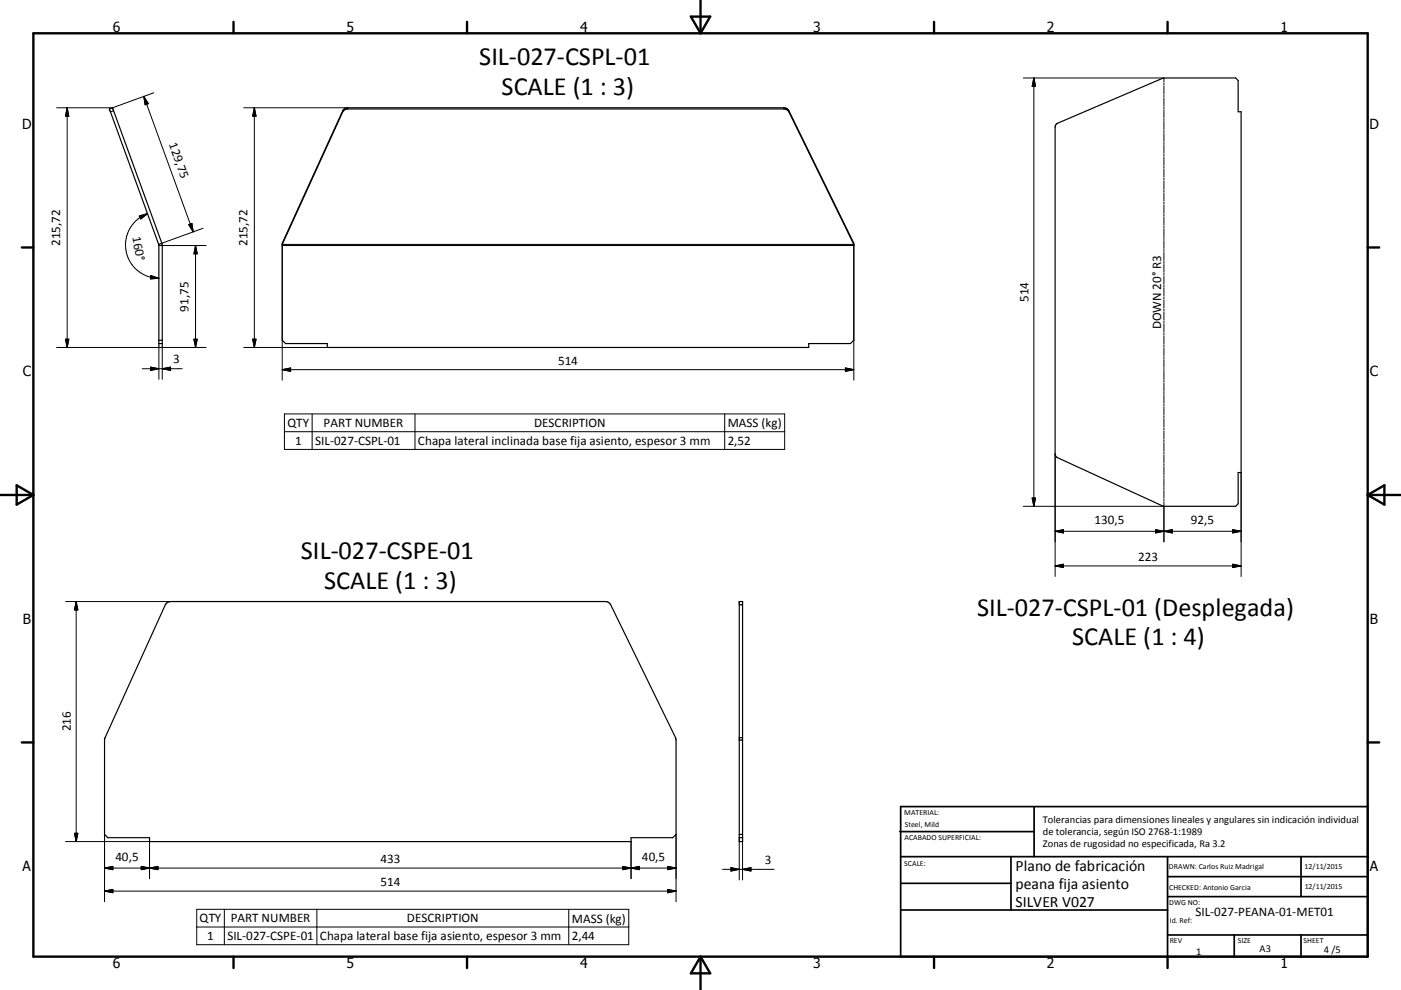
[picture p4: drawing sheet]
<svg xmlns="http://www.w3.org/2000/svg" width="420mm" height="297mm" viewBox="0 0 420 297" stroke-linecap="round" stroke-linejoin="round" font-family="sans-serif">
<path d="M103 32.8l1.3-.5 131.3 .1 .9 .9 19.5 39.7v29.1l-1 1h-12.5v1.1h-144.4v-1.1h-12.5l-1-1v-29.1zM316.7 37.2l32.1-13.8h21.7l.7 .7v9.4h.9v108.3h-.9v9.3l-.7 .8h-21.7l-31.7-14.6-.7-.7-.1-98.5zM48.5 73l-14.8-40.7-.9 .4 14.8 40.6M48.5 73l-.9 .3M48.5 73l.1 31.2h-1v-30.9M84.6 73.3l18.1-39.7 .5-.6 .8-.3 131.6 .1 .9 .8 19.5 39.7M47.6 103.1h1M47.6 102.1h1M49.9 181l1.2-.5 131.1 .1 .9 .8 19.4 39.9 .2 29-1 1h-12.5v1.2h-144.4v-1.2h-12.5l-1-1 .1-28.8zM221.6 180.5h1v72h-1zM221.6 251.3h1M221.6 250.3h1" fill="none" stroke="#000" stroke-width=".36"/>
<g fill="none" stroke="#000" stroke-width=".3">
<path d="M20.1 32.3l.5 2.6h-1zM20.1 32.3v71.9M34.1 33.3l-1 .3M43.1 28.9l14.8 40.6M43.1 28.9l1.3 2.2-.9 .3zM46.1 27.8l-12.4 4.5h-16.7M73.1 32.3h31.2v.4M76.3 32.3v71.9M76.3 32.3l.5 2.6h-1zM102.7 33.3v.3M235 32.3v.4M236.5 33.3v.3"/>
<path d="M306.8 23.4h42.2v1.2M310 23.4v128.5M310 23.4l.5 2.5h-1zM349 24.9v.6M349 25.8v2.3M349 28.5v.5M349 29.3v2.4M349 32v.6M349 32.9v2.4M349 35.6v.6M349 36.5v2.4M349 39.2v.6"/>
<path d="M349 40.1v2.3M349 42.7v.6M349 43.6v2.4M349 46.3v.6M349 47.2v2.4M349 49.9v.6M349 50.8v2.3M349 53.4v.6M349 54.3v2.4M349 57v.6M349 57.9v2.4M41.8 64.8l2.4-.7-2 1.6z"/>
<path d="M44.2 64.1a10.1 10.1 0 0 0-5.3 4.5 10 10 0 0 0 6.3 14.6l2.4 .3M47.6 73.7h14.2M56.6 67.4l.9-.4 .4 2.5zM58.6 73.7v30.5M58.6 73.7l.5 2.5h-1zM60.9 68.5l-12.4 4.5M84.6 73.3h171.4M349 60.6v.6M349 61.5v2.4M349 64.1v.6M349 65v2.4M349 67.7v.6"/>
<path d="M349 68.6v2.4M349 71.3v.6M349 72.2v2.4M349 74.9v.5M349 75.7v2.4M349 78.4v.6M349 79.3v2.4M45.2 82.7l2.4 .8-2.5 .2zM349 82v.6M349 82.9v2.4M349 85.6v.6M349 86.5v2.3"/>
<path d="M349 89.1v.6M349 90v2.4M349 92.7v.6M349 93.6v2.4M349 96.3v.6M349 97.2v2.3M349 99.9v.5M17 104.2h30.6v9.6M19.6 101.8h1l-.5 2.4zM42.6 110.6h12M45.1 110.1l2.5 .5-2.5 .5zM48.6 110.6l2.5-.5v1z"/>
<path d="M58.1 101.8h1l-.5 2.4zM61.8 104.2h-13.2v9.6M73.1 104.2h25M75.8 101.8h1l-.5 2.4zM84.6 114.1v-40.4h171.4v40.4M84.6 110.9h171.4M84.6 110.9l2.5-.5v1zM253.5 110.4l2.5 .5-2.5 .5zM349 100.7v2.4M349 103.4v.6M349 104.3v2.4M349 107v.6"/>
<path d="M349 107.9v2.3M349 110.5v.7M349 111.4v2.4M349 114.1v.6M349 115v2.4M349 117.7v.6M349 118.6v2.4M85.3 124.2h150v10.6h-150zM85.3 129.5h150M93.6 124.2v10.6M124.4 124.2v10.6M217.3 124.2v10.6"/>
<path d="M316.3 136.2v36.8M349 121.3v.6M349 122.2v2.3M349 124.8v.6M349 125.7v2.4M349 128.4v.6M349 129.3v2.4M349 132v.6M349 132.8v2.4M349 135.5v.6M349 136.4v2.4M349 139.1v.6"/>
<path d="M306.8 151.9h42.2M309.5 149.4h1l-.5 2.5zM316.3 159.4h55.8M316.3 159.4l2.5-.5v1zM346.5 158.9l2.5 .5-2.5 .5zM349 140v2.4M349 142.7v.6M349 143.6v2.4M349 146.2v.6M349 147.2v2.3M349 149.8v.6M349 150.7v11.9"/>
<path d="M349 159.4l2.5-.5v1zM369.6 158.9l2.5 .5-2.5 .5zM372.1 141.8v31.2M316.3 169.8h55.8M316.3 169.8l2.5-.5v1zM369.6 169.3l2.5 .5-2.5 .5zM19.7 180.5h31.4M22.8 180.5v72M22.8 180.5l.5 2.5h-1zM221.6 181.5h1M221.6 181.4h.4M222.3 181.4h.3"/>
<path d="M221.6 221.3h1M221.6 221.3h.4M222.3 221.3h.3M222.6 222h-1M19.7 252.5h25.1v11.1M22.3 250h1l-.5 2.5zM31.3 250.3v20.2M42.3 259.9l2.5 .5-2.5 .5zM186.7 259.9l2.5 .5-2.5 .5zM189.2 252.5v11.1M200.2 259.9l2.5 .5-2.5 .5zM202.7 250.3v20.2"/>
<path d="M221.6 251.3v12.7M222.6 251.3v12.7M31.3 267.3h171.4M31.3 267.3l2.5-.5v1zM31.3 260.4l2.5-.5v1zM31.3 260.4h171.4M44.8 260.4l2.5-.5v1zM59 272.8h129.5v10.6h-129.5zM59 278.1h129.5M67.3 272.8v10.6M95 272.8v10.6M170.5 272.8v10.6"/>
<path d="M189.2 260.4l2.5-.5v1zM200.2 266.8l2.5 .5-2.5 .5zM216.6 260.8h15.5M219.1 260.3l2.5 .5-2.5 .5zM222.6 260.8l2.5-.5v1z"/>
</g>
<g fill="none" stroke="#000" stroke-width=".71">
<path d="M10 10h400v277h-400zM70 6.6v3.4M140 6.6v3.4M207.1 5h5.8l-2.9 5zM210 0v10M280 6.6v3.4M350 6.6v3.4M6.6 74.2h3.4M410 74.2h3.5M0 148.5h10M5 145.6l5 2.9-5 2.9zM410 148.5h10.1"/>
<path d="M410 148.5l5.1-2.9v5.8zM6.6 222.7h3.4M410 222.7h3.5M70 287v3.4M140 287v3.4M210 287v10M210 287l2.9 5h-5.8zM280 287v3.4M350 287v3.4"/>
</g>
<g fill="none" stroke="#000" stroke-width=".51">
<path d="M269.7 249.5h40.3M270 242h140v45h-140zM270 257h140M303.1 257v16M310 242v15M350 257v30M390.1 257v12M270 265h33.1M270 273h80M350 269h60M350 263h60M350 280.5h60"/>
<path d="M370 280.5v6.5M390.1 280.5v6.5"/>
</g>
<g fill="#000" stroke="#000" stroke-width=".3">
<path d="M20.1 32.3l.5 2.6h-1zM43.1 28.9l1.3 2.2-.9 .3zM76.3 32.3l.5 2.6h-1zM310 23.4l.5 2.5h-1zM41.8 64.8l2.4-.7-2 1.6zM56.6 67.4l.9-.4 .4 2.5zM58.6 73.7l.5 2.5h-1zM45.2 82.7l2.4 .8-2.5 .2zM19.6 101.8h1l-.5 2.4zM45.1 110.1l2.5 .5-2.5 .5zM48.6 110.6l2.5-.5v1zM58.1 101.8h1l-.5 2.4z"/>
<path d="M75.8 101.8h1l-.5 2.4zM84.6 110.9l2.5-.5v1zM253.5 110.4l2.5 .5-2.5 .5zM309.5 149.4h1l-.5 2.5zM316.3 159.4l2.5-.5v1zM346.5 158.9l2.5 .5-2.5 .5zM349 159.4l2.5-.5v1zM369.6 158.9l2.5 .5-2.5 .5zM316.3 169.8l2.5-.5v1zM369.6 169.3l2.5 .5-2.5 .5zM22.8 180.5l.5 2.5h-1zM22.3 250h1l-.5 2.5z"/>
<path d="M31.3 260.4l2.5-.5v1zM44.8 260.4l2.5-.5v1zM189.2 260.4l2.5-.5v1zM31.3 267.3l2.5-.5v1zM42.3 259.9l2.5 .5-2.5 .5zM186.7 259.9l2.5 .5-2.5 .5zM200.2 266.8l2.5 .5-2.5 .5zM200.2 259.9l2.5 .5-2.5 .5zM219.1 260.3l2.5 .5-2.5 .5zM222.6 260.8l2.5-.5v1z"/>
</g>
<g font-size="7.9">
<text x="143.7" y="19.6">SIL-027-CSPL-01</text>
<text x="150.4" y="28.6">SCALE (1 : 3)</text>
<text x="90.2" y="167.7">SIL-027-CSPE-01</text>
<text x="97.2" y="176.7">SCALE (1 : 3)</text>
<text x="292.9" y="184.7">SIL-027-CSPL-01 (Desplegada)</text>
<text x="321.5" y="193.6">SCALE (1 : 4)</text>
</g>
<g font-size="4.7">
<text x="304.5" y="261.2">Plano de fabricación</text>
<text x="304.5" y="266.6">peana fija asiento</text>
<text x="304.5" y="272">SILVER V027</text>
</g>
<g font-size="4.2">
<text x="33.9" y="9.6">6</text>
<text x="103.9" y="9.6">5</text>
<text x="173.9" y="9.6">4</text>
<text x="243.8" y="9.6">3</text>
<text x="313.9" y="9.6">2</text>
<text x="383.9" y="9.6">1</text>
<text x="6.7" y="38.7">D</text>
<text x="410.5" y="38.7">D</text>
<text x="6.9" y="112.9">C</text>
<text x="410.7" y="112.9">C</text>
<text x="6.9" y="187.1">B</text>
<text x="410.7" y="187.1">B</text>
<text x="6.8" y="261.4">A</text>
<text x="410.7" y="261.4">A</text>
<text x="33.9" y="290.4">6</text>
<text x="103.9" y="290.4">5</text>
<text x="173.9" y="290.4">4</text>
<text x="243.8" y="290.4">3</text>
<text x="313.9" y="290.4">2</text>
<text x="383.9" y="290.4">1</text>
</g>
<g font-size="3.9">
<text x="50.6" y="43.3" transform="rotate(70 50.6 43.3)">129,75</text>
<text x="39.7" y="71.2" transform="rotate(80 39.7 71.2)">160°</text>
<text x="18" y="73.8" transform="rotate(-90 18 73.8)">215,72</text>
<text x="74.2" y="73.8" transform="rotate(-90 74.2 73.8)">215,72</text>
<text x="56.6" y="93.5" transform="rotate(-90 56.6 93.5)">91,75</text>
<text x="308.4" y="90.7" transform="rotate(-90 308.4 90.7)">514</text>
<text x="348.1" y="98.8" transform="rotate(-90 348.1 98.8)">DOWN 20° R3</text>
<text x="51.9" y="109.1">3</text>
<text x="167.3" y="109.4">514</text>
<text x="86.2" y="128.1">QTY</text>
<text x="97" y="128.1">PART NUMBER</text>
<text x="160.1" y="128.1">DESCRIPTION</text>
<text x="218.2" y="128.2">MASS (kg)</text>
<text x="88.5" y="133.4">1</text>
<text x="94.5" y="133.4">SIL-027-CSPL-01</text>
<text x="125.3" y="133.5">Chapa lateral inclinada base fija asiento, espesor 3 mm</text>
<text x="218.2" y="133.4">2,52</text>
<text x="328.2" y="157.3">130,5</text>
<text x="357" y="157.3">92,5</text>
<text x="341.2" y="168.2">223</text>
<text x="21.3" y="219.5" transform="rotate(-90 21.3 219.5)">216</text>
<text x="34.6" y="258.3">40,5</text>
<text x="114" y="258.8">433</text>
<text x="192.4" y="258.3">40,5</text>
<text x="229.3" y="259.2">3</text>
<text x="114" y="265.8">514</text>
<text x="358.4" y="274.9">SIL-027-PEANA-01-MET01</text>
<text x="59.9" y="276.7">QTY</text>
<text x="69.2" y="276.7">PART NUMBER</text>
<text x="122" y="276.7">DESCRIPTION</text>
<text x="171.4" y="276.9">MASS (kg)</text>
<text x="62.1" y="282">1</text>
<text x="68.2" y="282">SIL-027-CSPE-01</text>
<text x="95.9" y="282.1">Chapa lateral base fija asiento, espesor 3 mm</text>
<text x="171.4" y="282">2,44</text>
</g>
<g font-size="3.1">
<text x="312.7" y="246.8">Tolerancias para dimensiones lineales y angulares sin indicación individual</text>
<text x="312.7" y="250.4">de tolerancia, según ISO 2768-1:1989</text>
<text x="312.7" y="254">Zonas de rugosidad no especificada, Ra 3.2</text>
<text x="358.6" y="286.5">1</text>
<text x="377.6" y="285.6">A3</text>
<text x="396.9" y="285.9">4 /5</text>
</g>
<g font-size="2.4">
<text x="271.1" y="244.4">MATERIAL:</text>
<text x="271.2" y="252">ACABADO SUPERFICIAL:</text>
<text x="271.3" y="248">Steel, Mild</text>
<text x="271.1" y="259.7">SCALE:</text>
<text x="350.4" y="260.8">DRAWN: Carlos Ruiz Madrigal</text>
<text x="391.1" y="260.6">12/11/2015</text>
<text x="350.5" y="267">CHECKED: Antonio Garcia</text>
<text x="391.2" y="266.7">12/11/2015</text>
<text x="350.5" y="271.4">DWG NO:</text>
<text x="350.7" y="276.9">Id. Ref:</text>
<text x="350.7" y="282.8">REV</text>
<text x="371.1" y="282.9">SIZE</text>
<text x="390.8" y="283">SHEET</text>
</g>
</svg>
